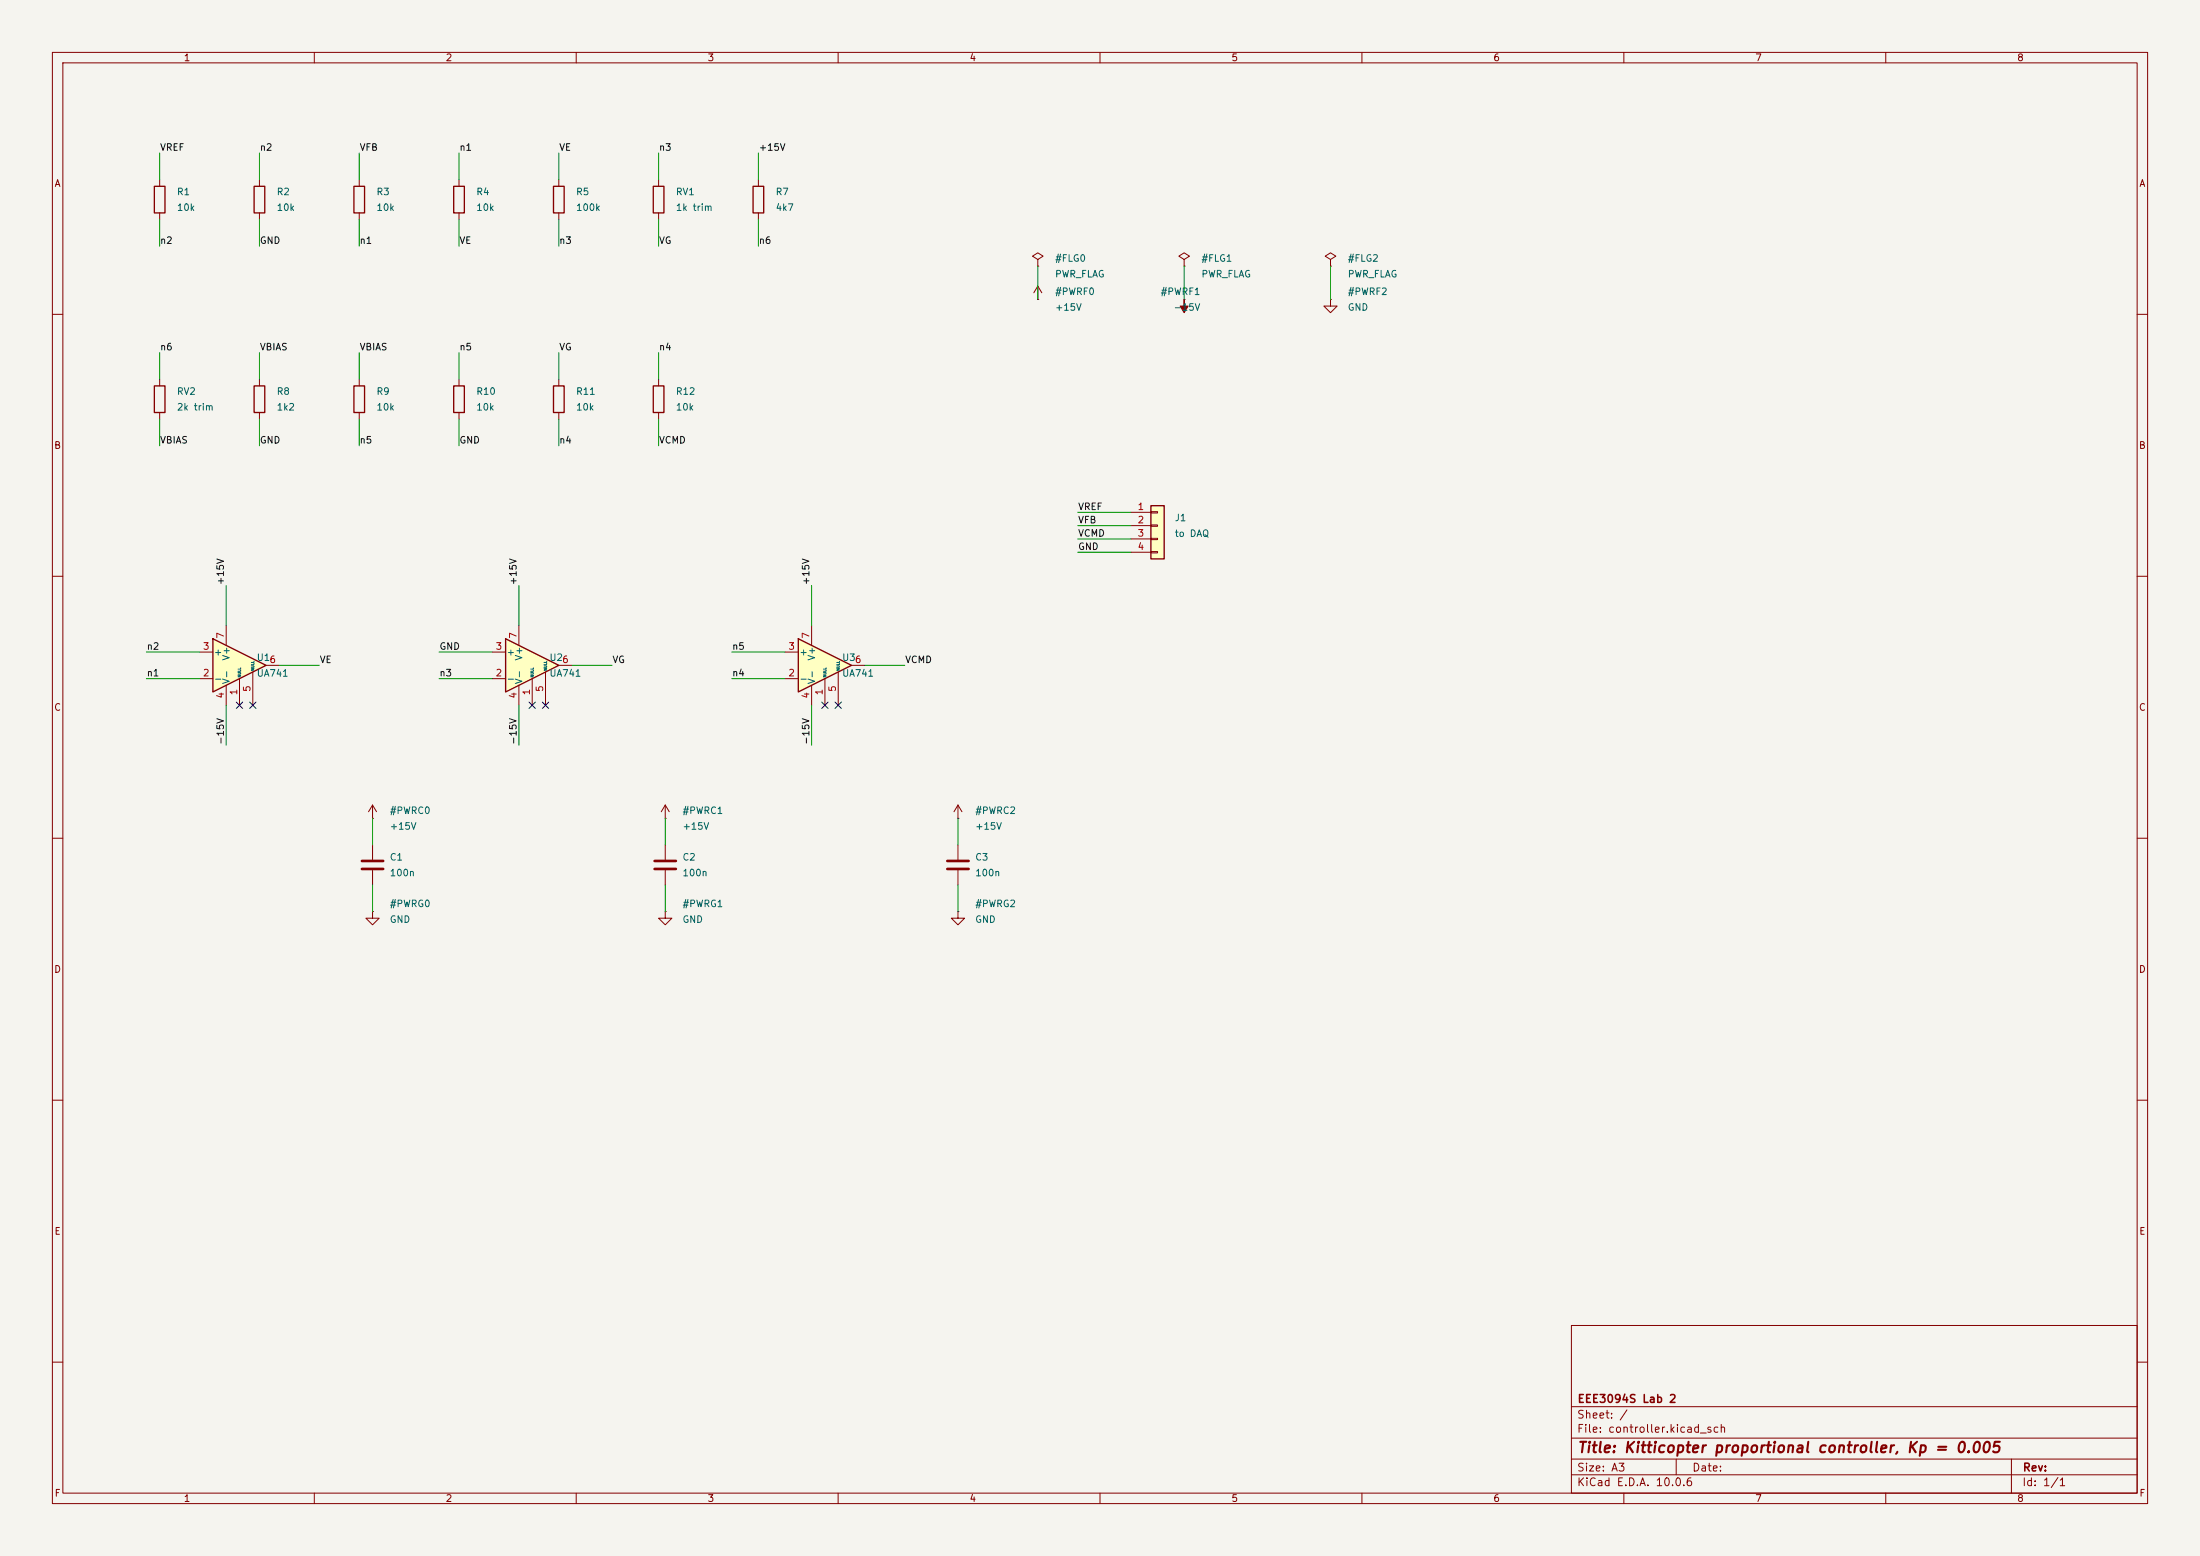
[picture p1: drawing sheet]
(kicad_sch
 (version 20250114)
 (generator "eeschema")
 (generator_version "9.0")
 (paper "A3")
 (title_block
  (title "Kitticopter proportional controller, Kp = 0.005")
  (company "EEE3094S Lab 2"))
 (lib_symbols
(symbol "Amplifier_Operational:LM741"
  (pin_names
   (offset 0.127))
  (exclude_from_sim no)
  (in_bom yes)
  (on_board yes)
  (in_pos_files yes)
  (duplicate_pin_numbers_are_jumpers no)
  (property "Reference" "U" (at 0 6.35 0) (show_name no) (do_not_autoplace no) (effects (font (size 1.27 1.27)) (justify left)))
  (property "Value" "LM741" (at 0 3.81 0) (show_name no) (do_not_autoplace no) (effects (font (size 1.27 1.27)) (justify left)))
  (property "Footprint" "" (at 1.27 1.27 0) (show_name no) (do_not_autoplace no) (hide yes) (effects (font (size 1.27 1.27))))
  (property "Datasheet" "http://www.ti.com/lit/ds/symlink/lm741.pdf" (at 3.81 3.81 0) (show_name no) (do_not_autoplace no) (hide yes) (effects (font (size 1.27 1.27))))
  (property "Description" "Operational Amplifier, DIP-8/TO-99-8" (at 0 0 0) (show_name no) (do_not_autoplace no) (hide yes) (effects (font (size 1.27 1.27))))
  (symbol "LM741_0_1"
   (polyline (pts (xy -5.08 5.08) (xy 5.08 0) (xy -5.08 -5.08) (xy -5.08 5.08)) (stroke (width 0.254) (type default)) (fill (type background))))
  (symbol "LM741_1_1"
   (pin input line (at 0 -7.62 90) (length 5.08) (name "NULL" (effects (font (size 0.508 0.508)))) (number "1" (effects (font (size 1.27 1.27)))))
   (pin input line (at -7.62 -2.54 0) (length 2.54) (name "-" (effects (font (size 1.27 1.27)))) (number "2" (effects (font (size 1.27 1.27)))))
   (pin input line (at -7.62 2.54 0) (length 2.54) (name "+" (effects (font (size 1.27 1.27)))) (number "3" (effects (font (size 1.27 1.27)))))
   (pin power_in line (at -2.54 -7.62 90) (length 3.81) (name "V-" (effects (font (size 1.27 1.27)))) (number "4" (effects (font (size 1.27 1.27)))))
   (pin input line (at 2.54 -7.62 90) (length 6.35) (name "NULL" (effects (font (size 0.508 0.508)))) (number "5" (effects (font (size 1.27 1.27)))))
   (pin output line (at 7.62 0 180) (length 2.54) (name "" (effects (font (size 1.27 1.27)))) (number "6" (effects (font (size 1.27 1.27)))))
   (pin power_in line (at -2.54 7.62 270) (length 3.81) (name "V+" (effects (font (size 1.27 1.27)))) (number "7" (effects (font (size 1.27 1.27)))))
   (pin no_connect line (at 0 2.54 270) (length 2.54) (hide yes) (name "NC" (effects (font (size 1.27 1.27)))) (number "8" (effects (font (size 1.27 1.27))))))
  (embedded_fonts no))
(symbol "Device:R"
  (pin_numbers (hide yes))
  (pin_names
   (offset 0))
  (exclude_from_sim no)
  (in_bom yes)
  (on_board yes)
  (in_pos_files yes)
  (duplicate_pin_numbers_are_jumpers no)
  (property "Reference" "R" (at 2.032 0 90) (show_name no) (do_not_autoplace no) (effects (font (size 1.27 1.27))))
  (property "Value" "R" (at 0 0 90) (show_name no) (do_not_autoplace no) (effects (font (size 1.27 1.27))))
  (property "Footprint" "" (at -1.778 0 90) (show_name no) (do_not_autoplace no) (hide yes) (effects (font (size 1.27 1.27))))
  (property "Datasheet" "" (at 0 0 0) (show_name no) (do_not_autoplace no) (hide yes) (effects (font (size 1.27 1.27))))
  (property "Description" "Resistor" (at 0 0 0) (show_name no) (do_not_autoplace no) (hide yes) (effects (font (size 1.27 1.27))))
  (symbol "R_0_1"
   (rectangle (start -1.016 -2.54) (end 1.016 2.54) (stroke (width 0.254) (type default)) (fill (type none))))
  (symbol "R_1_1"
   (pin passive line (at 0 3.81 270) (length 1.27) (name "" (effects (font (size 1.27 1.27)))) (number "1" (effects (font (size 1.27 1.27)))))
   (pin passive line (at 0 -3.81 90) (length 1.27) (name "" (effects (font (size 1.27 1.27)))) (number "2" (effects (font (size 1.27 1.27))))))
  (embedded_fonts no))
(symbol "Device:C"
  (pin_numbers (hide yes))
  (pin_names
   (offset 0.254))
  (exclude_from_sim no)
  (in_bom yes)
  (on_board yes)
  (in_pos_files yes)
  (duplicate_pin_numbers_are_jumpers no)
  (property "Reference" "C" (at 0.635 2.54 0) (show_name no) (do_not_autoplace no) (effects (font (size 1.27 1.27)) (justify left)))
  (property "Value" "C" (at 0.635 -2.54 0) (show_name no) (do_not_autoplace no) (effects (font (size 1.27 1.27)) (justify left)))
  (property "Footprint" "" (at 0.9652 -3.81 0) (show_name no) (do_not_autoplace no) (hide yes) (effects (font (size 1.27 1.27))))
  (property "Datasheet" "" (at 0 0 0) (show_name no) (do_not_autoplace no) (hide yes) (effects (font (size 1.27 1.27))))
  (property "Description" "Unpolarized capacitor" (at 0 0 0) (show_name no) (do_not_autoplace no) (hide yes) (effects (font (size 1.27 1.27))))
  (symbol "C_0_1"
   (polyline (pts (xy -2.032 0.762) (xy 2.032 0.762)) (stroke (width 0.508) (type default)) (fill (type none)))
   (polyline (pts (xy -2.032 -0.762) (xy 2.032 -0.762)) (stroke (width 0.508) (type default)) (fill (type none))))
  (symbol "C_1_1"
   (pin passive line (at 0 3.81 270) (length 2.794) (name "" (effects (font (size 1.27 1.27)))) (number "1" (effects (font (size 1.27 1.27)))))
   (pin passive line (at 0 -3.81 90) (length 2.794) (name "" (effects (font (size 1.27 1.27)))) (number "2" (effects (font (size 1.27 1.27))))))
  (embedded_fonts no))
(symbol "power:+15V"
  (power global)
  (pin_numbers (hide yes))
  (pin_names
   (offset 0) (hide yes))
  (exclude_from_sim no)
  (in_bom yes)
  (on_board yes)
  (in_pos_files yes)
  (duplicate_pin_numbers_are_jumpers no)
  (property "Reference" "#PWR" (at 0 -3.81 0) (show_name no) (do_not_autoplace no) (hide yes) (effects (font (size 1.27 1.27))))
  (property "Value" "+15V" (at 0 3.556 0) (show_name no) (do_not_autoplace no) (effects (font (size 1.27 1.27))))
  (property "Footprint" "" (at 0 0 0) (show_name no) (do_not_autoplace no) (hide yes) (effects (font (size 1.27 1.27))))
  (property "Datasheet" "" (at 0 0 0) (show_name no) (do_not_autoplace no) (hide yes) (effects (font (size 1.27 1.27))))
  (property "Description" "Power symbol creates a global label with name \"+15V\"" (at 0 0 0) (show_name no) (do_not_autoplace no) (hide yes) (effects (font (size 1.27 1.27))))
  (symbol "+15V_0_1"
   (polyline (pts (xy -0.762 1.27) (xy 0 2.54)) (stroke (width 0) (type default)) (fill (type none)))
   (polyline (pts (xy 0 2.54) (xy 0.762 1.27)) (stroke (width 0) (type default)) (fill (type none)))
   (polyline (pts (xy 0 0) (xy 0 2.54)) (stroke (width 0) (type default)) (fill (type none))))
  (symbol "+15V_1_1"
   (pin power_in line (at 0 0 90) (length 0) (name "" (effects (font (size 1.27 1.27)))) (number "1" (effects (font (size 1.27 1.27))))))
  (embedded_fonts no))
(symbol "power:-15V"
  (power global)
  (pin_numbers (hide yes))
  (pin_names
   (offset 0) (hide yes))
  (exclude_from_sim no)
  (in_bom yes)
  (on_board yes)
  (in_pos_files yes)
  (duplicate_pin_numbers_are_jumpers no)
  (property "Reference" "#PWR" (at 0 -3.81 0) (show_name no) (do_not_autoplace no) (hide yes) (effects (font (size 1.27 1.27))))
  (property "Value" "-15V" (at 0 3.556 0) (show_name no) (do_not_autoplace no) (effects (font (size 1.27 1.27))))
  (property "Footprint" "" (at 0 0 0) (show_name no) (do_not_autoplace no) (hide yes) (effects (font (size 1.27 1.27))))
  (property "Datasheet" "" (at 0 0 0) (show_name no) (do_not_autoplace no) (hide yes) (effects (font (size 1.27 1.27))))
  (property "Description" "Power symbol creates a global label with name \"-15V\"" (at 0 0 0) (show_name no) (do_not_autoplace no) (hide yes) (effects (font (size 1.27 1.27))))
  (symbol "-15V_0_0"
   (pin power_in line (at 0 0 90) (length 0) (name "" (effects (font (size 1.27 1.27)))) (number "1" (effects (font (size 1.27 1.27))))))
  (symbol "-15V_0_1"
   (polyline (pts (xy 0 0) (xy 0 1.27) (xy 0.762 1.27) (xy 0 2.54) (xy -0.762 1.27) (xy 0 1.27)) (stroke (width 0) (type default)) (fill (type outline))))
  (embedded_fonts no))
(symbol "power:GND"
  (power global)
  (pin_numbers (hide yes))
  (pin_names
   (offset 0) (hide yes))
  (exclude_from_sim no)
  (in_bom yes)
  (on_board yes)
  (in_pos_files yes)
  (duplicate_pin_numbers_are_jumpers no)
  (property "Reference" "#PWR" (at 0 -6.35 0) (show_name no) (do_not_autoplace no) (hide yes) (effects (font (size 1.27 1.27))))
  (property "Value" "GND" (at 0 -3.81 0) (show_name no) (do_not_autoplace no) (effects (font (size 1.27 1.27))))
  (property "Footprint" "" (at 0 0 0) (show_name no) (do_not_autoplace no) (hide yes) (effects (font (size 1.27 1.27))))
  (property "Datasheet" "" (at 0 0 0) (show_name no) (do_not_autoplace no) (hide yes) (effects (font (size 1.27 1.27))))
  (property "Description" "Power symbol creates a global label with name \"GND\" , ground" (at 0 0 0) (show_name no) (do_not_autoplace no) (hide yes) (effects (font (size 1.27 1.27))))
  (symbol "GND_0_1"
   (polyline (pts (xy 0 0) (xy 0 -1.27) (xy 1.27 -1.27) (xy 0 -2.54) (xy -1.27 -1.27) (xy 0 -1.27)) (stroke (width 0) (type default)) (fill (type none))))
  (symbol "GND_1_1"
   (pin power_in line (at 0 0 270) (length 0) (name "" (effects (font (size 1.27 1.27)))) (number "1" (effects (font (size 1.27 1.27))))))
  (embedded_fonts no))
(symbol "power:PWR_FLAG"
  (power global)
  (pin_numbers (hide yes))
  (pin_names
   (offset 0) (hide yes))
  (exclude_from_sim no)
  (in_bom yes)
  (on_board yes)
  (in_pos_files yes)
  (duplicate_pin_numbers_are_jumpers no)
  (property "Reference" "#FLG" (at 0 1.905 0) (show_name no) (do_not_autoplace no) (hide yes) (effects (font (size 1.27 1.27))))
  (property "Value" "PWR_FLAG" (at 0 3.81 0) (show_name no) (do_not_autoplace no) (effects (font (size 1.27 1.27))))
  (property "Footprint" "" (at 0 0 0) (show_name no) (do_not_autoplace no) (hide yes) (effects (font (size 1.27 1.27))))
  (property "Datasheet" "" (at 0 0 0) (show_name no) (do_not_autoplace no) (hide yes) (effects (font (size 1.27 1.27))))
  (property "Description" "Special symbol for telling ERC where power comes from" (at 0 0 0) (show_name no) (do_not_autoplace no) (hide yes) (effects (font (size 1.27 1.27))))
  (symbol "PWR_FLAG_0_0"
   (pin power_out line (at 0 0 90) (length 0) (name "" (effects (font (size 1.27 1.27)))) (number "1" (effects (font (size 1.27 1.27))))))
  (symbol "PWR_FLAG_0_1"
   (polyline (pts (xy 0 0) (xy 0 1.27) (xy -1.016 1.905) (xy 0 2.54) (xy 1.016 1.905) (xy 0 1.27)) (stroke (width 0) (type default)) (fill (type none))))
  (embedded_fonts no))
(symbol "Connector_Generic:Conn_01x04"
  (pin_names
   (offset 1.016) (hide yes))
  (exclude_from_sim no)
  (in_bom yes)
  (on_board yes)
  (in_pos_files yes)
  (duplicate_pin_numbers_are_jumpers no)
  (property "Reference" "J" (at 0 5.08 0) (show_name no) (do_not_autoplace no) (effects (font (size 1.27 1.27))))
  (property "Value" "Conn_01x04" (at 0 -7.62 0) (show_name no) (do_not_autoplace no) (effects (font (size 1.27 1.27))))
  (property "Footprint" "" (at 0 0 0) (show_name no) (do_not_autoplace no) (hide yes) (effects (font (size 1.27 1.27))))
  (property "Datasheet" "" (at 0 0 0) (show_name no) (do_not_autoplace no) (hide yes) (effects (font (size 1.27 1.27))))
  (property "Description" "Generic connector, single row, 01x04, script generated (kicad-library-utils/schlib/autogen/connector/)" (at 0 0 0) (show_name no) (do_not_autoplace no) (hide yes) (effects (font (size 1.27 1.27))))
  (symbol "Conn_01x04_1_1"
   (rectangle (start -1.27 3.81) (end 1.27 -6.35) (stroke (width 0.254) (type default)) (fill (type background)))
   (rectangle (start -1.27 2.667) (end 0 2.413) (stroke (width 0.1524) (type default)) (fill (type none)))
   (rectangle (start -1.27 0.127) (end 0 -0.127) (stroke (width 0.1524) (type default)) (fill (type none)))
   (rectangle (start -1.27 -2.413) (end 0 -2.667) (stroke (width 0.1524) (type default)) (fill (type none)))
   (rectangle (start -1.27 -4.953) (end 0 -5.207) (stroke (width 0.1524) (type default)) (fill (type none)))
   (pin passive line (at -5.08 2.54 0) (length 3.81) (name "Pin_1" (effects (font (size 1.27 1.27)))) (number "1" (effects (font (size 1.27 1.27)))))
   (pin passive line (at -5.08 0 0) (length 3.81) (name "Pin_2" (effects (font (size 1.27 1.27)))) (number "2" (effects (font (size 1.27 1.27)))))
   (pin passive line (at -5.08 -2.54 0) (length 3.81) (name "Pin_3" (effects (font (size 1.27 1.27)))) (number "3" (effects (font (size 1.27 1.27)))))
   (pin passive line (at -5.08 -5.08 0) (length 3.81) (name "Pin_4" (effects (font (size 1.27 1.27)))) (number "4" (effects (font (size 1.27 1.27))))))
  (embedded_fonts no)))
 (symbol
  (lib_id "Device:R")
  (at 30.48 38.1 0)
  (unit 1)
  (exclude_from_sim no)
  (in_bom yes)
  (on_board yes)
  (dnp no)
  (pin "1")
  (pin "2")
  (property "Reference" "R1" (at 33.68 36.6 0) (effects (font (size 1.27 1.27)) (justify left)))
  (property "Value" "10k" (at 33.68 39.6 0) (effects (font (size 1.27 1.27)) (justify left))))
 (wire
  (pts (xy 30.48 34.29) (xy 30.48 29.21))
  (stroke (width 0) (type solid)))
 (label "VREF"
  (at 30.48 29.21 0)
  (effects (font (size 1.27 1.27)) (justify left bottom)))
 (wire
  (pts (xy 30.48 41.910000000000004) (xy 30.48 46.99))
  (stroke (width 0) (type solid)))
 (label "n2"
  (at 30.48 46.99 0)
  (effects (font (size 1.27 1.27)) (justify left bottom)))
 (symbol
  (lib_id "Device:R")
  (at 49.53 38.1 0)
  (unit 1)
  (exclude_from_sim no)
  (in_bom yes)
  (on_board yes)
  (dnp no)
  (pin "1")
  (pin "2")
  (property "Reference" "R2" (at 52.730000000000004 36.6 0) (effects (font (size 1.27 1.27)) (justify left)))
  (property "Value" "10k" (at 52.730000000000004 39.6 0) (effects (font (size 1.27 1.27)) (justify left))))
 (wire
  (pts (xy 49.53 34.29) (xy 49.53 29.21))
  (stroke (width 0) (type solid)))
 (label "n2"
  (at 49.53 29.21 0)
  (effects (font (size 1.27 1.27)) (justify left bottom)))
 (wire
  (pts (xy 49.53 41.910000000000004) (xy 49.53 46.99))
  (stroke (width 0) (type solid)))
 (label "GND"
  (at 49.53 46.99 0)
  (effects (font (size 1.27 1.27)) (justify left bottom)))
 (symbol
  (lib_id "Device:R")
  (at 68.58 38.1 0)
  (unit 1)
  (exclude_from_sim no)
  (in_bom yes)
  (on_board yes)
  (dnp no)
  (pin "1")
  (pin "2")
  (property "Reference" "R3" (at 71.78 36.6 0) (effects (font (size 1.27 1.27)) (justify left)))
  (property "Value" "10k" (at 71.78 39.6 0) (effects (font (size 1.27 1.27)) (justify left))))
 (wire
  (pts (xy 68.58 34.29) (xy 68.58 29.21))
  (stroke (width 0) (type solid)))
 (label "VFB"
  (at 68.58 29.21 0)
  (effects (font (size 1.27 1.27)) (justify left bottom)))
 (wire
  (pts (xy 68.58 41.910000000000004) (xy 68.58 46.99))
  (stroke (width 0) (type solid)))
 (label "n1"
  (at 68.58 46.99 0)
  (effects (font (size 1.27 1.27)) (justify left bottom)))
 (symbol
  (lib_id "Device:R")
  (at 87.63000000000001 38.1 0)
  (unit 1)
  (exclude_from_sim no)
  (in_bom yes)
  (on_board yes)
  (dnp no)
  (pin "1")
  (pin "2")
  (property "Reference" "R4" (at 90.83000000000001 36.6 0) (effects (font (size 1.27 1.27)) (justify left)))
  (property "Value" "10k" (at 90.83000000000001 39.6 0) (effects (font (size 1.27 1.27)) (justify left))))
 (wire
  (pts (xy 87.63000000000001 34.29) (xy 87.63000000000001 29.21))
  (stroke (width 0) (type solid)))
 (label "n1"
  (at 87.63000000000001 29.21 0)
  (effects (font (size 1.27 1.27)) (justify left bottom)))
 (wire
  (pts (xy 87.63000000000001 41.910000000000004) (xy 87.63000000000001 46.99))
  (stroke (width 0) (type solid)))
 (label "VE"
  (at 87.63000000000001 46.99 0)
  (effects (font (size 1.27 1.27)) (justify left bottom)))
 (symbol
  (lib_id "Device:R")
  (at 106.68 38.1 0)
  (unit 1)
  (exclude_from_sim no)
  (in_bom yes)
  (on_board yes)
  (dnp no)
  (pin "1")
  (pin "2")
  (property "Reference" "R5" (at 109.88000000000001 36.6 0) (effects (font (size 1.27 1.27)) (justify left)))
  (property "Value" "100k" (at 109.88000000000001 39.6 0) (effects (font (size 1.27 1.27)) (justify left))))
 (wire
  (pts (xy 106.68 34.29) (xy 106.68 29.21))
  (stroke (width 0) (type solid)))
 (label "VE"
  (at 106.68 29.21 0)
  (effects (font (size 1.27 1.27)) (justify left bottom)))
 (wire
  (pts (xy 106.68 41.910000000000004) (xy 106.68 46.99))
  (stroke (width 0) (type solid)))
 (label "n3"
  (at 106.68 46.99 0)
  (effects (font (size 1.27 1.27)) (justify left bottom)))
 (symbol
  (lib_id "Device:R")
  (at 125.73 38.1 0)
  (unit 1)
  (exclude_from_sim no)
  (in_bom yes)
  (on_board yes)
  (dnp no)
  (pin "1")
  (pin "2")
  (property "Reference" "RV1" (at 128.93 36.6 0) (effects (font (size 1.27 1.27)) (justify left)))
  (property "Value" "1k trim" (at 128.93 39.6 0) (effects (font (size 1.27 1.27)) (justify left))))
 (wire
  (pts (xy 125.73 34.29) (xy 125.73 29.21))
  (stroke (width 0) (type solid)))
 (label "n3"
  (at 125.73 29.21 0)
  (effects (font (size 1.27 1.27)) (justify left bottom)))
 (wire
  (pts (xy 125.73 41.910000000000004) (xy 125.73 46.99))
  (stroke (width 0) (type solid)))
 (label "VG"
  (at 125.73 46.99 0)
  (effects (font (size 1.27 1.27)) (justify left bottom)))
 (symbol
  (lib_id "Device:R")
  (at 144.78 38.1 0)
  (unit 1)
  (exclude_from_sim no)
  (in_bom yes)
  (on_board yes)
  (dnp no)
  (pin "1")
  (pin "2")
  (property "Reference" "R7" (at 147.98 36.6 0) (effects (font (size 1.27 1.27)) (justify left)))
  (property "Value" "4k7" (at 147.98 39.6 0) (effects (font (size 1.27 1.27)) (justify left))))
 (wire
  (pts (xy 144.78 34.29) (xy 144.78 29.21))
  (stroke (width 0) (type solid)))
 (label "+15V"
  (at 144.78 29.21 0)
  (effects (font (size 1.27 1.27)) (justify left bottom)))
 (wire
  (pts (xy 144.78 41.910000000000004) (xy 144.78 46.99))
  (stroke (width 0) (type solid)))
 (label "n6"
  (at 144.78 46.99 0)
  (effects (font (size 1.27 1.27)) (justify left bottom)))
 (symbol
  (lib_id "Device:R")
  (at 30.48 76.2 0)
  (unit 1)
  (exclude_from_sim no)
  (in_bom yes)
  (on_board yes)
  (dnp no)
  (pin "1")
  (pin "2")
  (property "Reference" "RV2" (at 33.68 74.7 0) (effects (font (size 1.27 1.27)) (justify left)))
  (property "Value" "2k trim" (at 33.68 77.7 0) (effects (font (size 1.27 1.27)) (justify left))))
 (wire
  (pts (xy 30.48 72.39) (xy 30.48 67.31))
  (stroke (width 0) (type solid)))
 (label "n6"
  (at 30.48 67.31 0)
  (effects (font (size 1.27 1.27)) (justify left bottom)))
 (wire
  (pts (xy 30.48 80.01) (xy 30.48 85.09))
  (stroke (width 0) (type solid)))
 (label "VBIAS"
  (at 30.48 85.09 0)
  (effects (font (size 1.27 1.27)) (justify left bottom)))
 (symbol
  (lib_id "Device:R")
  (at 49.53 76.2 0)
  (unit 1)
  (exclude_from_sim no)
  (in_bom yes)
  (on_board yes)
  (dnp no)
  (pin "1")
  (pin "2")
  (property "Reference" "R8" (at 52.730000000000004 74.7 0) (effects (font (size 1.27 1.27)) (justify left)))
  (property "Value" "1k2" (at 52.730000000000004 77.7 0) (effects (font (size 1.27 1.27)) (justify left))))
 (wire
  (pts (xy 49.53 72.39) (xy 49.53 67.31))
  (stroke (width 0) (type solid)))
 (label "VBIAS"
  (at 49.53 67.31 0)
  (effects (font (size 1.27 1.27)) (justify left bottom)))
 (wire
  (pts (xy 49.53 80.01) (xy 49.53 85.09))
  (stroke (width 0) (type solid)))
 (label "GND"
  (at 49.53 85.09 0)
  (effects (font (size 1.27 1.27)) (justify left bottom)))
 (symbol
  (lib_id "Device:R")
  (at 68.58 76.2 0)
  (unit 1)
  (exclude_from_sim no)
  (in_bom yes)
  (on_board yes)
  (dnp no)
  (pin "1")
  (pin "2")
  (property "Reference" "R9" (at 71.78 74.7 0) (effects (font (size 1.27 1.27)) (justify left)))
  (property "Value" "10k" (at 71.78 77.7 0) (effects (font (size 1.27 1.27)) (justify left))))
 (wire
  (pts (xy 68.58 72.39) (xy 68.58 67.31))
  (stroke (width 0) (type solid)))
 (label "VBIAS"
  (at 68.58 67.31 0)
  (effects (font (size 1.27 1.27)) (justify left bottom)))
 (wire
  (pts (xy 68.58 80.01) (xy 68.58 85.09))
  (stroke (width 0) (type solid)))
 (label "n5"
  (at 68.58 85.09 0)
  (effects (font (size 1.27 1.27)) (justify left bottom)))
 (symbol
  (lib_id "Device:R")
  (at 87.63000000000001 76.2 0)
  (unit 1)
  (exclude_from_sim no)
  (in_bom yes)
  (on_board yes)
  (dnp no)
  (pin "1")
  (pin "2")
  (property "Reference" "R10" (at 90.83000000000001 74.7 0) (effects (font (size 1.27 1.27)) (justify left)))
  (property "Value" "10k" (at 90.83000000000001 77.7 0) (effects (font (size 1.27 1.27)) (justify left))))
 (wire
  (pts (xy 87.63000000000001 72.39) (xy 87.63000000000001 67.31))
  (stroke (width 0) (type solid)))
 (label "n5"
  (at 87.63000000000001 67.31 0)
  (effects (font (size 1.27 1.27)) (justify left bottom)))
 (wire
  (pts (xy 87.63000000000001 80.01) (xy 87.63000000000001 85.09))
  (stroke (width 0) (type solid)))
 (label "GND"
  (at 87.63000000000001 85.09 0)
  (effects (font (size 1.27 1.27)) (justify left bottom)))
 (symbol
  (lib_id "Device:R")
  (at 106.68 76.2 0)
  (unit 1)
  (exclude_from_sim no)
  (in_bom yes)
  (on_board yes)
  (dnp no)
  (pin "1")
  (pin "2")
  (property "Reference" "R11" (at 109.88000000000001 74.7 0) (effects (font (size 1.27 1.27)) (justify left)))
  (property "Value" "10k" (at 109.88000000000001 77.7 0) (effects (font (size 1.27 1.27)) (justify left))))
 (wire
  (pts (xy 106.68 72.39) (xy 106.68 67.31))
  (stroke (width 0) (type solid)))
 (label "VG"
  (at 106.68 67.31 0)
  (effects (font (size 1.27 1.27)) (justify left bottom)))
 (wire
  (pts (xy 106.68 80.01) (xy 106.68 85.09))
  (stroke (width 0) (type solid)))
 (label "n4"
  (at 106.68 85.09 0)
  (effects (font (size 1.27 1.27)) (justify left bottom)))
 (symbol
  (lib_id "Device:R")
  (at 125.73 76.2 0)
  (unit 1)
  (exclude_from_sim no)
  (in_bom yes)
  (on_board yes)
  (dnp no)
  (pin "1")
  (pin "2")
  (property "Reference" "R12" (at 128.93 74.7 0) (effects (font (size 1.27 1.27)) (justify left)))
  (property "Value" "10k" (at 128.93 77.7 0) (effects (font (size 1.27 1.27)) (justify left))))
 (wire
  (pts (xy 125.73 72.39) (xy 125.73 67.31))
  (stroke (width 0) (type solid)))
 (label "n4"
  (at 125.73 67.31 0)
  (effects (font (size 1.27 1.27)) (justify left bottom)))
 (wire
  (pts (xy 125.73 80.01) (xy 125.73 85.09))
  (stroke (width 0) (type solid)))
 (label "VCMD"
  (at 125.73 85.09 0)
  (effects (font (size 1.27 1.27)) (justify left bottom)))
 (symbol
  (lib_id "Amplifier_Operational:LM741")
  (at 45.72 127.0 0)
  (unit 1)
  (exclude_from_sim no)
  (in_bom yes)
  (on_board yes)
  (dnp no)
  (pin "1")
  (pin "2")
  (pin "3")
  (pin "4")
  (pin "5")
  (pin "6")
  (pin "7")
  (pin "8")
  (property "Reference" "U1" (at 48.92 125.5 0) (effects (font (size 1.27 1.27)) (justify left)))
  (property "Value" "UA741" (at 48.92 128.5 0) (effects (font (size 1.27 1.27)) (justify left))))
 (wire
  (pts (xy 38.1 129.54) (xy 27.939999999999998 129.54))
  (stroke (width 0) (type solid)))
 (label "n1"
  (at 27.939999999999998 129.54 0)
  (effects (font (size 1.27 1.27)) (justify left bottom)))
 (wire
  (pts (xy 38.1 124.46) (xy 27.939999999999998 124.46))
  (stroke (width 0) (type solid)))
 (label "n2"
  (at 27.939999999999998 124.46 0)
  (effects (font (size 1.27 1.27)) (justify left bottom)))
 (wire
  (pts (xy 53.339999999999996 127.0) (xy 60.96 127.0))
  (stroke (width 0) (type solid)))
 (label "VE"
  (at 60.96 127.0 0)
  (effects (font (size 1.27 1.27)) (justify left bottom)))
 (no_connect
  (at 45.72 134.62))
 (no_connect
  (at 48.26 134.62))
 (wire
  (pts (xy 43.18 119.38) (xy 43.18 111.76))
  (stroke (width 0) (type solid)))
 (label "+15V"
  (at 43.18 111.76 90)
  (effects (font (size 1.27 1.27)) (justify left bottom)))
 (wire
  (pts (xy 43.18 134.62) (xy 43.18 142.24))
  (stroke (width 0) (type solid)))
 (label "-15V"
  (at 43.18 142.24 270)
  (effects (font (size 1.27 1.27)) (justify left bottom)))
 (symbol
  (lib_id "Amplifier_Operational:LM741")
  (at 101.6 127.0 0)
  (unit 1)
  (exclude_from_sim no)
  (in_bom yes)
  (on_board yes)
  (dnp no)
  (pin "1")
  (pin "2")
  (pin "3")
  (pin "4")
  (pin "5")
  (pin "6")
  (pin "7")
  (pin "8")
  (property "Reference" "U2" (at 104.8 125.5 0) (effects (font (size 1.27 1.27)) (justify left)))
  (property "Value" "UA741" (at 104.8 128.5 0) (effects (font (size 1.27 1.27)) (justify left))))
 (wire
  (pts (xy 93.97999999999999 129.54) (xy 83.82 129.54))
  (stroke (width 0) (type solid)))
 (label "n3"
  (at 83.82 129.54 0)
  (effects (font (size 1.27 1.27)) (justify left bottom)))
 (wire
  (pts (xy 93.97999999999999 124.46) (xy 83.82 124.46))
  (stroke (width 0) (type solid)))
 (label "GND"
  (at 83.82 124.46 0)
  (effects (font (size 1.27 1.27)) (justify left bottom)))
 (wire
  (pts (xy 109.22 127.0) (xy 116.83999999999999 127.0))
  (stroke (width 0) (type solid)))
 (label "VG"
  (at 116.83999999999999 127.0 0)
  (effects (font (size 1.27 1.27)) (justify left bottom)))
 (no_connect
  (at 101.6 134.62))
 (no_connect
  (at 104.14 134.62))
 (wire
  (pts (xy 99.05999999999999 119.38) (xy 99.05999999999999 111.76))
  (stroke (width 0) (type solid)))
 (label "+15V"
  (at 99.05999999999999 111.76 90)
  (effects (font (size 1.27 1.27)) (justify left bottom)))
 (wire
  (pts (xy 99.05999999999999 134.62) (xy 99.05999999999999 142.24))
  (stroke (width 0) (type solid)))
 (label "-15V"
  (at 99.05999999999999 142.24 270)
  (effects (font (size 1.27 1.27)) (justify left bottom)))
 (symbol
  (lib_id "Amplifier_Operational:LM741")
  (at 157.48000000000002 127.0 0)
  (unit 1)
  (exclude_from_sim no)
  (in_bom yes)
  (on_board yes)
  (dnp no)
  (pin "1")
  (pin "2")
  (pin "3")
  (pin "4")
  (pin "5")
  (pin "6")
  (pin "7")
  (pin "8")
  (property "Reference" "U3" (at 160.68 125.5 0) (effects (font (size 1.27 1.27)) (justify left)))
  (property "Value" "UA741" (at 160.68 128.5 0) (effects (font (size 1.27 1.27)) (justify left))))
 (wire
  (pts (xy 149.86 129.54) (xy 139.70000000000002 129.54))
  (stroke (width 0) (type solid)))
 (label "n4"
  (at 139.70000000000002 129.54 0)
  (effects (font (size 1.27 1.27)) (justify left bottom)))
 (wire
  (pts (xy 149.86 124.46) (xy 139.70000000000002 124.46))
  (stroke (width 0) (type solid)))
 (label "n5"
  (at 139.70000000000002 124.46 0)
  (effects (font (size 1.27 1.27)) (justify left bottom)))
 (wire
  (pts (xy 165.10000000000002 127.0) (xy 172.72000000000003 127.0))
  (stroke (width 0) (type solid)))
 (label "VCMD"
  (at 172.72000000000003 127.0 0)
  (effects (font (size 1.27 1.27)) (justify left bottom)))
 (no_connect
  (at 157.48000000000002 134.62))
 (no_connect
  (at 160.02 134.62))
 (wire
  (pts (xy 154.94000000000003 119.38) (xy 154.94000000000003 111.76))
  (stroke (width 0) (type solid)))
 (label "+15V"
  (at 154.94000000000003 111.76 90)
  (effects (font (size 1.27 1.27)) (justify left bottom)))
 (wire
  (pts (xy 154.94000000000003 134.62) (xy 154.94000000000003 142.24))
  (stroke (width 0) (type solid)))
 (label "-15V"
  (at 154.94000000000003 142.24 270)
  (effects (font (size 1.27 1.27)) (justify left bottom)))
 (symbol
  (lib_id "Device:C")
  (at 71.12 165.1 0)
  (unit 1)
  (exclude_from_sim no)
  (in_bom yes)
  (on_board yes)
  (dnp no)
  (pin "1")
  (pin "2")
  (property "Reference" "C1" (at 74.32000000000001 163.6 0) (effects (font (size 1.27 1.27)) (justify left)))
  (property "Value" "100n" (at 74.32000000000001 166.6 0) (effects (font (size 1.27 1.27)) (justify left))))
 (wire
  (pts (xy 71.12 161.29) (xy 71.12 156.20999999999998))
  (stroke (width 0) (type solid)))
 (symbol
  (lib_id "power:+15V")
  (at 71.12 156.20999999999998 0)
  (unit 1)
  (exclude_from_sim no)
  (in_bom yes)
  (on_board yes)
  (dnp no)
  (pin "1")
  (property "Reference" "#PWRC0" (at 74.32000000000001 154.70999999999998 0) (effects (font (size 1.27 1.27)) (justify left)))
  (property "Value" "+15V" (at 74.32000000000001 157.70999999999998 0) (effects (font (size 1.27 1.27)) (justify left))))
 (wire
  (pts (xy 71.12 168.91) (xy 71.12 173.99))
  (stroke (width 0) (type solid)))
 (symbol
  (lib_id "power:GND")
  (at 71.12 173.99 0)
  (unit 1)
  (exclude_from_sim no)
  (in_bom yes)
  (on_board yes)
  (dnp no)
  (pin "1")
  (property "Reference" "#PWRG0" (at 74.32000000000001 172.49 0) (effects (font (size 1.27 1.27)) (justify left)))
  (property "Value" "GND" (at 74.32000000000001 175.49 0) (effects (font (size 1.27 1.27)) (justify left))))
 (symbol
  (lib_id "Device:C")
  (at 127.0 165.1 0)
  (unit 1)
  (exclude_from_sim no)
  (in_bom yes)
  (on_board yes)
  (dnp no)
  (pin "1")
  (pin "2")
  (property "Reference" "C2" (at 130.2 163.6 0) (effects (font (size 1.27 1.27)) (justify left)))
  (property "Value" "100n" (at 130.2 166.6 0) (effects (font (size 1.27 1.27)) (justify left))))
 (wire
  (pts (xy 127.0 161.29) (xy 127.0 156.20999999999998))
  (stroke (width 0) (type solid)))
 (symbol
  (lib_id "power:+15V")
  (at 127.0 156.20999999999998 0)
  (unit 1)
  (exclude_from_sim no)
  (in_bom yes)
  (on_board yes)
  (dnp no)
  (pin "1")
  (property "Reference" "#PWRC1" (at 130.2 154.70999999999998 0) (effects (font (size 1.27 1.27)) (justify left)))
  (property "Value" "+15V" (at 130.2 157.70999999999998 0) (effects (font (size 1.27 1.27)) (justify left))))
 (wire
  (pts (xy 127.0 168.91) (xy 127.0 173.99))
  (stroke (width 0) (type solid)))
 (symbol
  (lib_id "power:GND")
  (at 127.0 173.99 0)
  (unit 1)
  (exclude_from_sim no)
  (in_bom yes)
  (on_board yes)
  (dnp no)
  (pin "1")
  (property "Reference" "#PWRG1" (at 130.2 172.49 0) (effects (font (size 1.27 1.27)) (justify left)))
  (property "Value" "GND" (at 130.2 175.49 0) (effects (font (size 1.27 1.27)) (justify left))))
 (symbol
  (lib_id "Device:C")
  (at 182.88 165.1 0)
  (unit 1)
  (exclude_from_sim no)
  (in_bom yes)
  (on_board yes)
  (dnp no)
  (pin "1")
  (pin "2")
  (property "Reference" "C3" (at 186.07999999999998 163.6 0) (effects (font (size 1.27 1.27)) (justify left)))
  (property "Value" "100n" (at 186.07999999999998 166.6 0) (effects (font (size 1.27 1.27)) (justify left))))
 (wire
  (pts (xy 182.88 161.29) (xy 182.88 156.20999999999998))
  (stroke (width 0) (type solid)))
 (symbol
  (lib_id "power:+15V")
  (at 182.88 156.20999999999998 0)
  (unit 1)
  (exclude_from_sim no)
  (in_bom yes)
  (on_board yes)
  (dnp no)
  (pin "1")
  (property "Reference" "#PWRC2" (at 186.07999999999998 154.70999999999998 0) (effects (font (size 1.27 1.27)) (justify left)))
  (property "Value" "+15V" (at 186.07999999999998 157.70999999999998 0) (effects (font (size 1.27 1.27)) (justify left))))
 (wire
  (pts (xy 182.88 168.91) (xy 182.88 173.99))
  (stroke (width 0) (type solid)))
 (symbol
  (lib_id "power:GND")
  (at 182.88 173.99 0)
  (unit 1)
  (exclude_from_sim no)
  (in_bom yes)
  (on_board yes)
  (dnp no)
  (pin "1")
  (property "Reference" "#PWRG2" (at 186.07999999999998 172.49 0) (effects (font (size 1.27 1.27)) (justify left)))
  (property "Value" "GND" (at 186.07999999999998 175.49 0) (effects (font (size 1.27 1.27)) (justify left))))
 (symbol
  (lib_id "Connector_Generic:Conn_01x04")
  (at 220.98 100.33 0)
  (unit 1)
  (exclude_from_sim no)
  (in_bom yes)
  (on_board yes)
  (dnp no)
  (pin "1")
  (pin "2")
  (pin "3")
  (pin "4")
  (property "Reference" "J1" (at 224.17999999999998 98.83 0) (effects (font (size 1.27 1.27)) (justify left)))
  (property "Value" "to DAQ" (at 224.17999999999998 101.83 0) (effects (font (size 1.27 1.27)) (justify left))))
 (wire
  (pts (xy 215.89999999999998 97.78999999999999) (xy 205.73999999999998 97.78999999999999))
  (stroke (width 0) (type solid)))
 (label "VREF"
  (at 205.73999999999998 97.78999999999999 0)
  (effects (font (size 1.27 1.27)) (justify left bottom)))
 (wire
  (pts (xy 215.89999999999998 100.33) (xy 205.73999999999998 100.33))
  (stroke (width 0) (type solid)))
 (label "VFB"
  (at 205.73999999999998 100.33 0)
  (effects (font (size 1.27 1.27)) (justify left bottom)))
 (wire
  (pts (xy 215.89999999999998 102.86999999999999) (xy 205.73999999999998 102.86999999999999))
  (stroke (width 0) (type solid)))
 (label "VCMD"
  (at 205.73999999999998 102.86999999999999 0)
  (effects (font (size 1.27 1.27)) (justify left bottom)))
 (wire
  (pts (xy 215.89999999999998 105.41) (xy 205.73999999999998 105.41))
  (stroke (width 0) (type solid)))
 (label "GND"
  (at 205.73999999999998 105.41 0)
  (effects (font (size 1.27 1.27)) (justify left bottom)))
 (symbol
  (lib_id "power:PWR_FLAG")
  (at 198.12 50.8 0)
  (unit 1)
  (exclude_from_sim no)
  (in_bom yes)
  (on_board yes)
  (dnp no)
  (pin "1")
  (property "Reference" "#FLG0" (at 201.32 49.3 0) (effects (font (size 1.27 1.27)) (justify left)))
  (property "Value" "PWR_FLAG" (at 201.32 52.3 0) (effects (font (size 1.27 1.27)) (justify left))))
 (wire
  (pts (xy 198.12 50.8) (xy 198.12 57.15))
  (stroke (width 0) (type solid)))
 (symbol
  (lib_id "power:+15V")
  (at 198.12 57.15 0)
  (unit 1)
  (exclude_from_sim no)
  (in_bom yes)
  (on_board yes)
  (dnp no)
  (pin "1")
  (property "Reference" "#PWRF0" (at 201.32 55.65 0) (effects (font (size 1.27 1.27)) (justify left)))
  (property "Value" "+15V" (at 201.32 58.65 0) (effects (font (size 1.27 1.27)) (justify left))))
 (symbol
  (lib_id "power:PWR_FLAG")
  (at 226.06 50.8 0)
  (unit 1)
  (exclude_from_sim no)
  (in_bom yes)
  (on_board yes)
  (dnp no)
  (pin "1")
  (property "Reference" "#FLG1" (at 229.26 49.3 0) (effects (font (size 1.27 1.27)) (justify left)))
  (property "Value" "PWR_FLAG" (at 229.26 52.3 0) (effects (font (size 1.27 1.27)) (justify left))))
 (wire
  (pts (xy 226.06 50.8) (xy 226.06 57.15))
  (stroke (width 0) (type solid)))
 (symbol
  (lib_id "power:-15V")
  (at 226.06 57.15 180)
  (unit 1)
  (exclude_from_sim no)
  (in_bom yes)
  (on_board yes)
  (dnp no)
  (pin "1")
  (property "Reference" "#PWRF1" (at 229.26 55.65 0) (effects (font (size 1.27 1.27)) (justify left)))
  (property "Value" "-15V" (at 229.26 58.65 0) (effects (font (size 1.27 1.27)) (justify left))))
 (symbol
  (lib_id "power:PWR_FLAG")
  (at 254.0 50.8 0)
  (unit 1)
  (exclude_from_sim no)
  (in_bom yes)
  (on_board yes)
  (dnp no)
  (pin "1")
  (property "Reference" "#FLG2" (at 257.2 49.3 0) (effects (font (size 1.27 1.27)) (justify left)))
  (property "Value" "PWR_FLAG" (at 257.2 52.3 0) (effects (font (size 1.27 1.27)) (justify left))))
 (wire
  (pts (xy 254.0 50.8) (xy 254.0 57.15))
  (stroke (width 0) (type solid)))
 (symbol
  (lib_id "power:GND")
  (at 254.0 57.15 0)
  (unit 1)
  (exclude_from_sim no)
  (in_bom yes)
  (on_board yes)
  (dnp no)
  (pin "1")
  (property "Reference" "#PWRF2" (at 257.2 55.65 0) (effects (font (size 1.27 1.27)) (justify left)))
  (property "Value" "GND" (at 257.2 58.65 0) (effects (font (size 1.27 1.27)) (justify left))))
 (sheet_instances
  (path ""
   (page "1"))))
